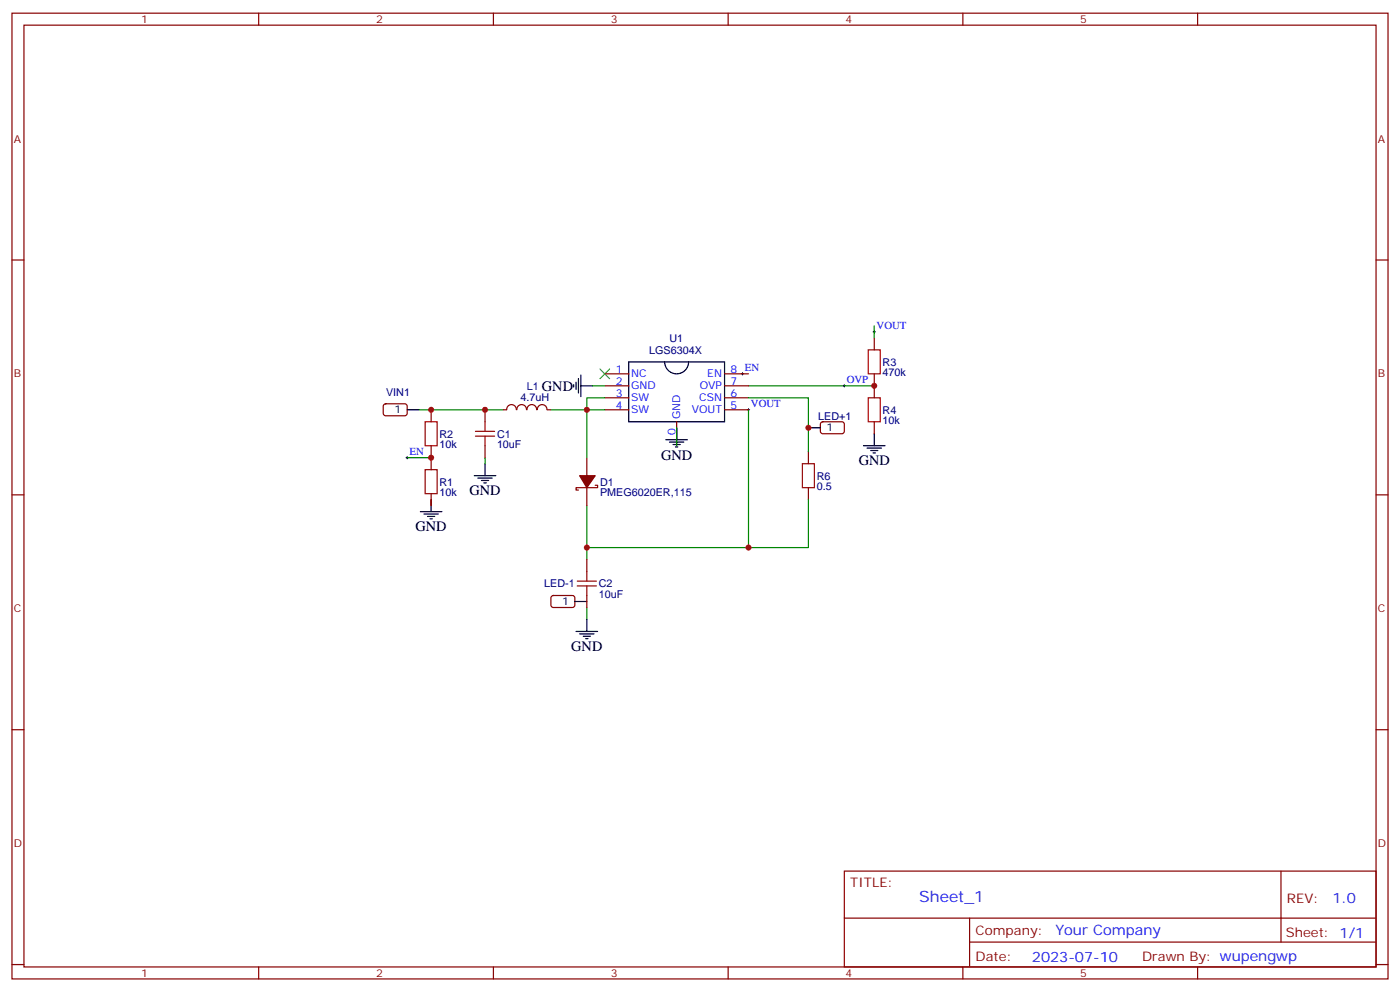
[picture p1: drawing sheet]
<svg xmlns="http://www.w3.org/2000/svg" width="412mm" height="292mm" viewBox="0 0 412 292" stroke-linecap="round" stroke-linejoin="round" font-family="sans-serif">
<g fill="none" stroke="#870000" stroke-width=".35">
<path d="M3.5 3.9h405.4v284.3h-405.4zM7.1 7.4h398.2v277.3h-398.2zM76.2 3.9v3.5M145.3 3.9v3.5M214.5 3.9v3.5M283.6 3.9v3.5M352.8 3.9v3.5M3.5 76.6h3.6M405.3 76.6h3.6M257.5 99.5v3.5M113.1 119.1l.5-.2h5.9l.4 .7v2.4l-.7 .4-5.9-.1-.4-.6v-2.1zM178.2 110.1h7"/>
<path d="M178.2 113.6h7M178.2 117.1h7M213.4 110.1h7.1M213.4 113.6h7.1M213.4 117.1h7.1M257.5 110.1v7M127 120.7v3.5M127 131.2v7.1M142.9 120.7v3.5M142.9 131.2v3.6M148.2 120.7h1M149.3 120.6a1.41 1.41 0 0 1 1.4-1.5 1.41 1.41 0 0 1 1.4 1.5"/>
<path d="M152.3 120.6a1.41 1.41 0 0 1 1.4-1.5 1.41 1.41 0 0 1 1.4 1.5M155.2 120.6a1.41 1.41 0 0 1 1.5-1.5 1.41 1.41 0 0 1 1.4 1.5M158.3 120.6a1.41 1.41 0 0 1 1.4-1.5 1.41 1.41 0 0 1 1.4 1.5M161.2 120.7h1.1M172.9 134.8v5.3M178.2 120.7h7M199.3 124.2v7M213.4 120.7h7.1M238.1 133v3.5M241.9 124.4l.5-.2h5.9l.4 .7-.1 2.4-.6 .4-5.9-.1-.4-.6v-2.1zM257.5 124.2v3.5M3.5 145.7h3.6"/>
<path d="M127 145.3v3.6M172.9 143.6v5.3M175.3 142.9h.7v.7h-6.3v.7h.7M238.1 143.6v3.5M405.3 145.7h3.6M162.5 175.5l.5-.2 5.9 .1 .4 .6v2.4l-.7 .5-5.9-.1-.4-.6v-2.2zM172.9 164.7v3.6M172.9 175.3v3.6M3.5 214.8h3.6M405.3 214.8h3.6M248.7 256.5h156.6v28.2h-156.6zM377.3 256.5v20.9"/>
<path d="M248.7 270.3h156.5M285.6 277.4h119.6M285.6 270.3v14.1M3.5 284h3.6M76.2 284.7v3.5M145.3 284.7v3.5M214.5 284.7v3.5M283.6 284.7v3.5M352.8 284.7v3.5M405.3 284h3.6"/>
</g>
<path d="M257.2 97.7h.7M257.5 97.4v.7M218.4 110.1h.7M218.7 109.7v.7M248.4 113.6h.7M248.7 113.2v.7M119.6 134.8h.7M119.9 134.4v.7M220.1 120.7h.7M220.5 120.3v.7" fill="none" stroke="#000" stroke-width=".29"/>
<g fill="none" stroke="#008700" stroke-width=".35">
<path d="M257.5 96v3.5M174.6 113.6h3.6M178.2 117.1h-5.3v3.6h5.3M220.5 117.1h17.6v15.9M220.5 113.6h37M119.9 134.8h7.1M123.5 120.7h24.7M142.9 134.8v1.7M162.3 120.7h10.6v14.1M199.3 125.9v5.3M220.5 120.7v40.5M127 147.1v1.8"/>
<path d="M172.9 148.9v15.8M238.1 147.1v14.1h-65.2M172.9 178.9v3.5"/>
</g>
<g fill="none" stroke="#000" stroke-width=".35">
<path d="M169 113.2v.7M169.7 112.5v2.2M170.4 111.5v4.2M171.1 113.6h3.5M171.1 110.4v6.4M185.2 106.5h28.2v17.7h-28.2zM195.8 106.5a3.5 3.5 0 0 0 3.5 3.6 3.5 3.5 0 0 0 3.5-3.6M119.9 120.7h3.6M142.9 136.5v3.6M196.1 129.5h6.4M197.2 130.2h4.2M198.3 130.9h2.1"/>
<path d="M199 131.6h.7M199.3 125.9v3.6M238.1 125.9h3.6M254.4 131.2h6.3M255.4 131.9h4.2M256.5 132.6h2.1M257.2 133.4h.7M257.5 127.7v3.5M123.8 150.6h6.4M124.9 151.3h4.2M125.9 152h2.2M126.6 152.8h.8"/>
<path d="M127 147.1v3.5M139.7 140.1h6.3M140.8 140.8h4.2M141.8 141.5h2.1M142.5 142.2h.7M169.3 177.1h3.6M169.7 185.9h6.3M170.7 186.6h4.3M171.8 187.3h2.1M172.5 188h.7M172.9 182.4v3.5"/>
</g>
<path d="M176.7 108.7l2.9 2.8M179.6 108.7l-2.9 2.8" fill="none" stroke="#3c3" stroke-width=".35"/>
<path d="M170.7 140.1h4.6l-2.4 3.5z" fill="#870000" stroke="#870000" stroke-width=".35"/>
<g fill="none" stroke="#a10000" stroke-width=".35">
<path d="M255.8 117.1h3.5v7.1h-3.5zM255.8 103h3.5v7.1h-3.5zM125.2 138.3h3.6v7h-3.6zM125.2 124.2h3.6v7h-3.6zM140.1 127h5.6M140.1 128.4h5.6M142.9 124.2v2.8M142.9 128.4v2.8M236.4 136.5h3.5v7.1h-3.5zM170 172.5h5.7M170 171.1h5.7M172.9 168.3v2.8"/>
<path d="M172.9 172.5v2.8"/>
</g>
<g fill="#c00">
<circle cx="220.5" cy="161.2" r=".88"/>
<circle cx="142.9" cy="120.6" r=".88"/>
<circle cx="127" cy="120.6" r=".88"/>
<circle cx="172.9" cy="161.2" r=".88"/>
<circle cx="238.1" cy="125.9" r=".88"/>
<circle cx="127" cy="134.8" r=".88"/>
<circle cx="257.5" cy="113.6" r=".88"/>
<circle cx="172.9" cy="120.6" r=".88"/>
</g>
<text font-size="4.6" fill="#00f" x="270.8" y="265.5">Sheet_1</text>
<g font-size="4.2">
<text x="159.6" y="115.1">GND</text>
<text x="194.7" y="135.6">GND</text>
<text x="252.9" y="136.9">GND</text>
<text x="138.3" y="145.7">GND</text>
<text x="122.4" y="156.3">GND</text>
<text x="168.3" y="191.6">GND</text>
</g>
<g font-size="4.2" fill="#00f">
<text x="392.5" y="265.7">1.0</text>
<text x="310.9" y="275.3">Your Company</text>
<text x="304" y="283.1">2023-07-10</text>
</g>
<g font-size="3.9" fill="#800">
<text x="250.5" y="261.1">TITLE:</text>
<text x="379.1" y="265.7">REV:</text>
<text x="287.4" y="275.3">Company:</text>
<text x="378.7" y="275.9">Sheet: 1/1</text>
<text x="287.4" y="282.9">Date:</text>
<text x="336.4" y="283">Drawn By: wupengwp</text>
</g>
<g font-size="3.2" fill="#800">
<text x="41.6" y="6.9">1</text>
<text x="110.8" y="6.9">2</text>
<text x="179.9" y="6.9">3</text>
<text x="249.1" y="6.9">4</text>
<text x="318.2" y="6.9">5</text>
<text x="4.1" y="42">A</text>
<text x="405.9" y="42">A</text>
<text x="4.1" y="111.1">B</text>
<text x="405.9" y="111.1">B</text>
<text x="4.1" y="180.3">C</text>
<text x="405.9" y="180.3">C</text>
<text x="4.1" y="249.4">D</text>
<text x="405.9" y="249.4">D</text>
<text x="41.6" y="287.7">1</text>
<text x="110.8" y="287.7">2</text>
<text x="179.9" y="287.7">3</text>
<text x="249.1" y="287.7">4</text>
<text x="318.2" y="287.7">5</text>
</g>
<g font-size="3.2" fill="#000080">
<text x="197.2" y="100.6">U1</text>
<text x="191.3" y="104.1">LGS6304X</text>
<text x="260" y="107.7">R3</text>
<text x="260" y="110.8">470k</text>
<text x="113.7" y="116.5">VIN1</text>
<text x="153.3" y="118.1">4.7uH</text>
<text x="155.2" y="114.7">L1</text>
<text x="241" y="123.5">LED+1</text>
<text x="260" y="125">10k</text>
<text x="260" y="121.8">R4</text>
<text x="129.5" y="128.9">R2</text>
<text x="146.4" y="128.8">C1</text>
<text x="129.5" y="132">10k</text>
<text x="146.4" y="132">10uF</text>
<text x="129.5" y="143.1">R1</text>
<text x="176.7" y="143">D1</text>
<text x="240.6" y="141.3">R6</text>
<text x="129.5" y="146.1">10k</text>
<text x="176.7" y="146.1">PMEG6020ER,115</text>
<text x="240.6" y="144.3">0.5</text>
<text x="160.3" y="172.9">LED-1</text>
<text x="176.4" y="172.9">C2</text>
<text x="176.4" y="176.1">10uF</text>
</g>
<g font-size="3.2" fill="#00f">
<text x="258.2" y="96.8">VOUT</text>
<text x="181.4" y="109.7">1</text>
<text x="181.4" y="113.2">2</text>
<text x="185.9" y="111.1">NC</text>
<text x="208.3" y="111.1">EN</text>
<text x="215.2" y="113.2">7</text>
<text x="215.2" y="109.7">8 EN</text>
<text x="249.4" y="112.7">OVP</text>
<text x="181.4" y="116.8">3</text>
<text x="185.9" y="114.7">GND</text>
<text x="185.9" y="118.2">SW</text>
<text x="206" y="118.2">CSN</text>
<text x="206.1" y="114.7">OVP</text>
<text x="215.2" y="116.8">6</text>
<text x="221.2" y="119.8">VOUT</text>
<text x="181.4" y="120.3">4</text>
<text x="185.9" y="121.7">SW</text>
<text x="200.4" y="123.5" transform="rotate(-90 200.4 123.5)">GND</text>
<text x="203.8" y="121.7">VOUT</text>
<text x="215.2" y="120.3">5</text>
<text x="199" y="128" transform="rotate(-90 199 128)">0</text>
<text x="120.6" y="133.9">EN</text>
</g>
<g font-size="3.2">
<text x="116.2" y="121.7">1</text>
<text x="243.4" y="127">1</text>
<text x="165.6" y="178.2">1</text>
</g>
</svg>
